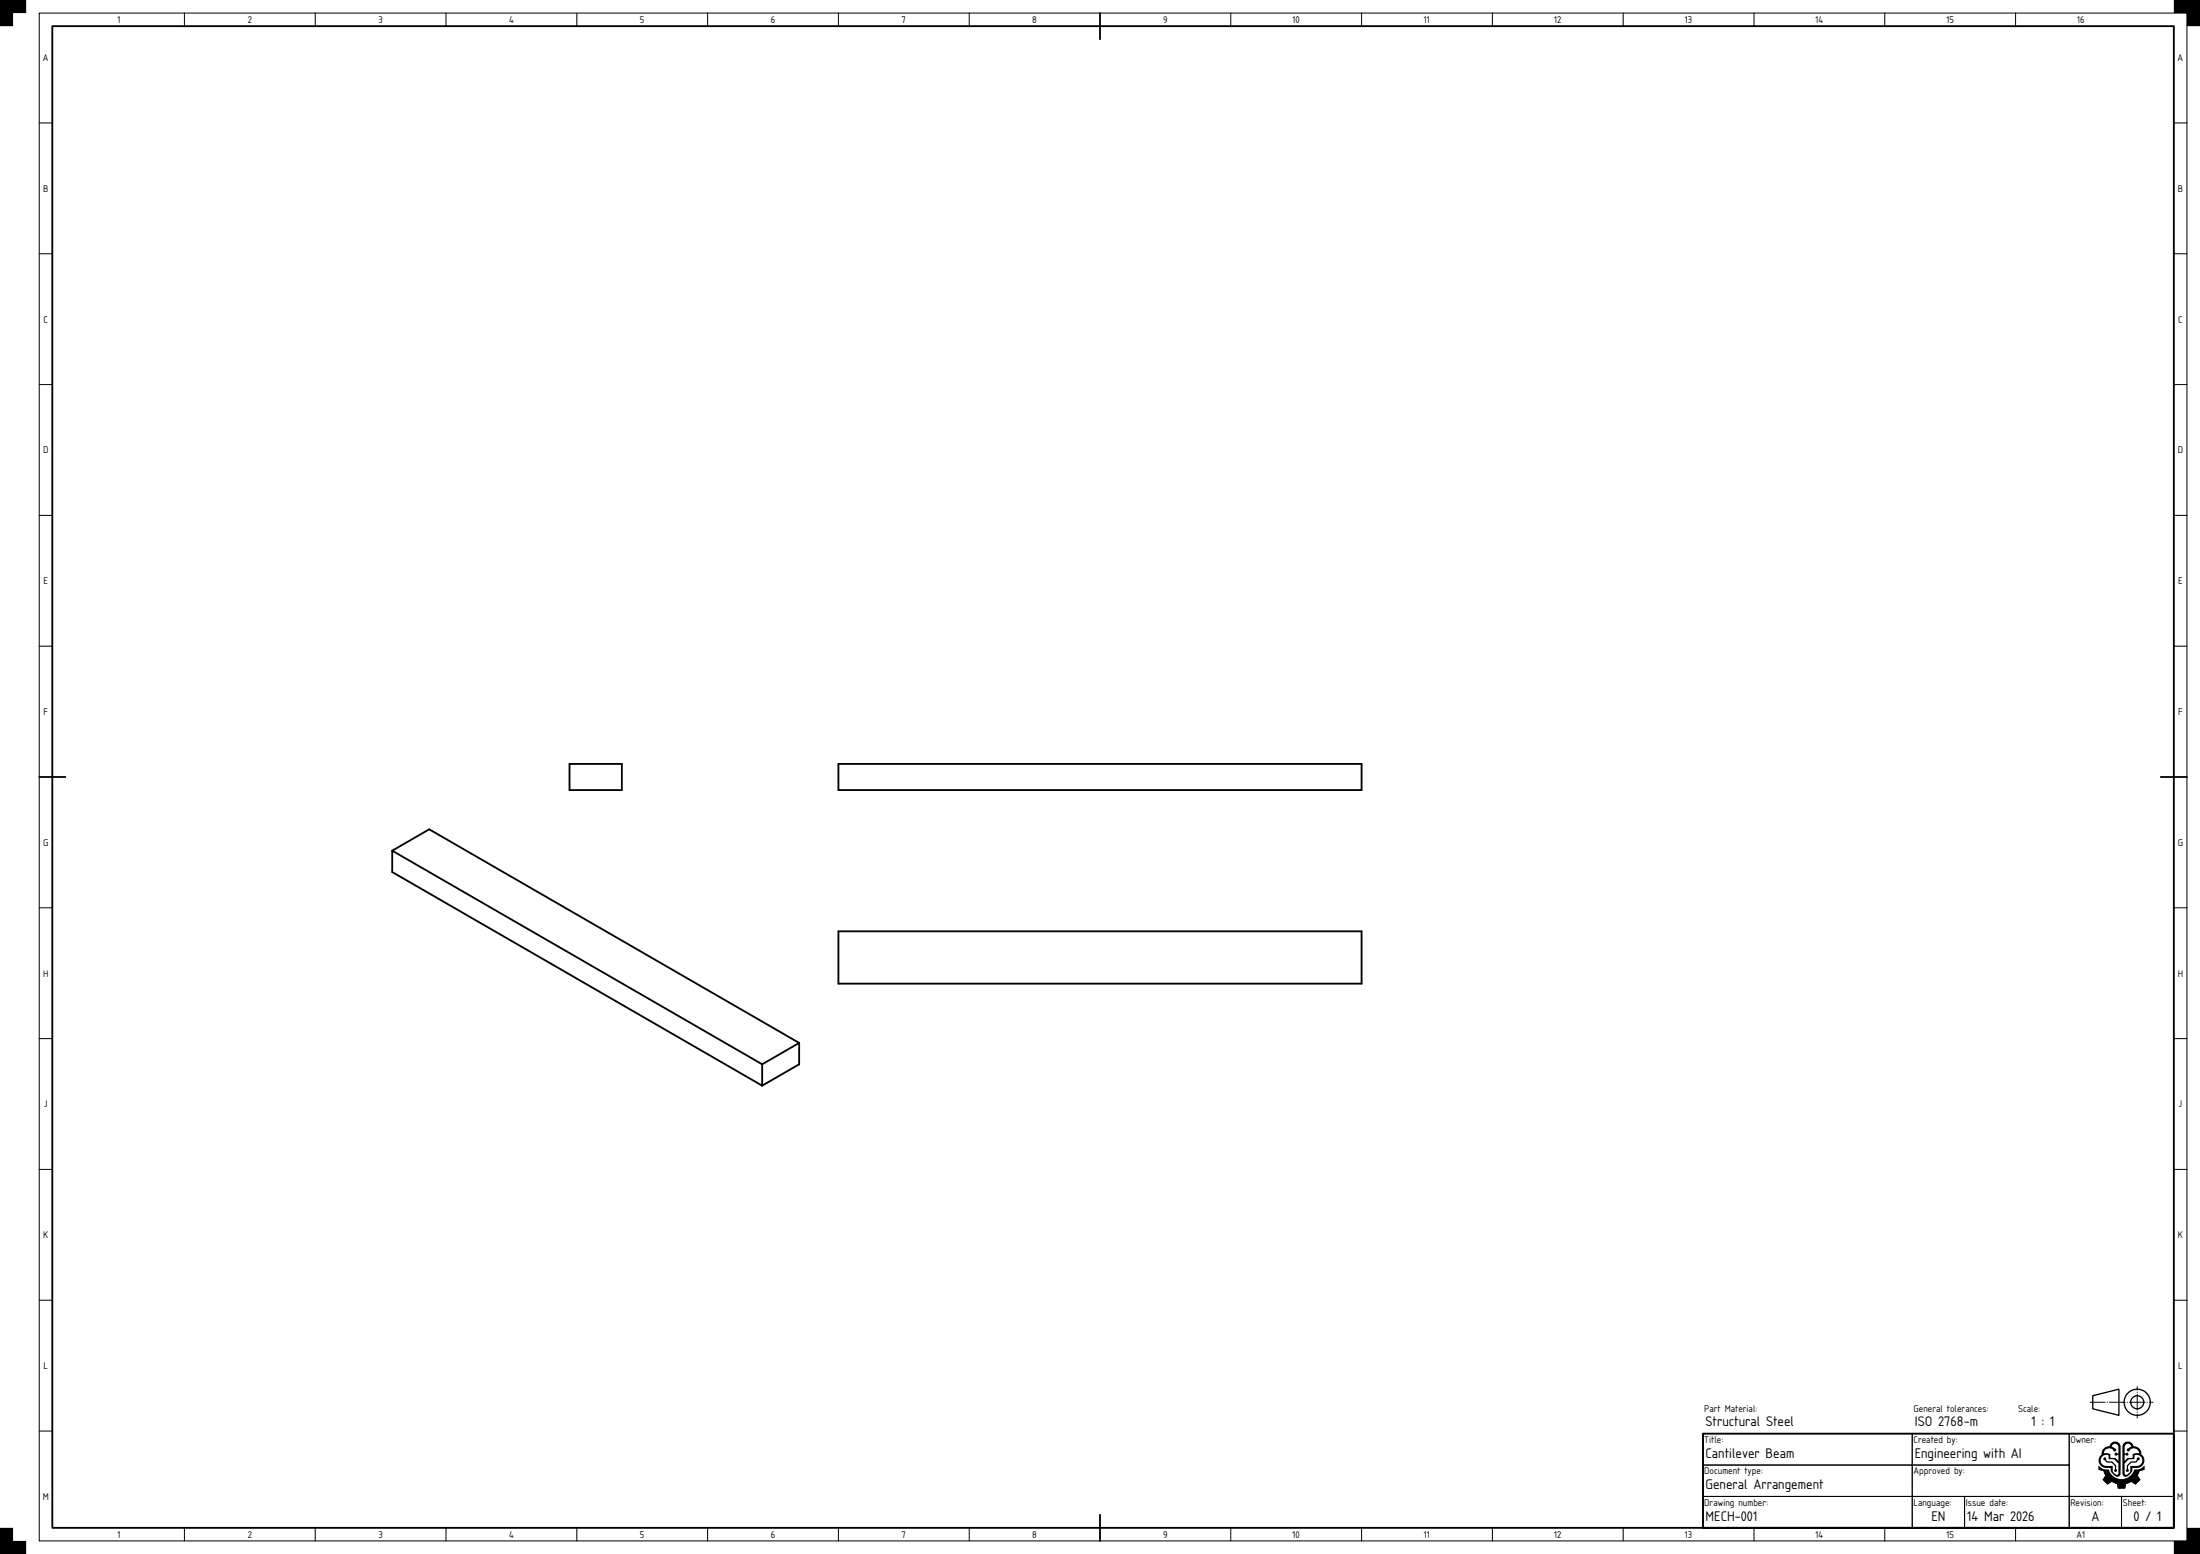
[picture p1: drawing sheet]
<svg xmlns="http://www.w3.org/2000/svg" width="841mm" height="594mm" viewBox="0 0 841 594" stroke-linecap="round" stroke-linejoin="round" font-family="sans-serif">
<path d="M20 10h811v574h-811zM420.5 5v10M15 297h10M826 297h10M651 548h180v36h-180zM420.5 579v10" fill="none" stroke="#000" stroke-width=".7"/>
<g fill="none" stroke="#000" stroke-width=".38">
<path d="M15 5h821v584h-821zM70.5 5v5M120.5 5v5M170.5 5v5M220.5 5v5M270.5 5v5M320.5 5v5M370.5 5v5M470.5 5v5M520.5 5v5M570.5 5v5M620.5 5v5"/>
<path d="M670.5 5v5M720.5 5v5M770.5 5v5M15 47h5M831 47h5M15 97h5M831 97h5M15 147h5M831 147h5M15 197h5M831 197h5M15 247h5"/>
<path d="M831 247h5M15 347h5M831 347h5M15 397h5M831 397h5M15 447h5M831 447h5M15 497h5M831 497h5M15 547h5M651 548h80v12h-80zM731 548h60v12h-60z"/>
<path d="M791 548h40v24h-40zM831 547h5M651 572h80v12h-80zM651 560h80v12h-80zM731 572h20v12h-20zM731 560h60v12h-60zM751 572h40v12h-40zM791 572h20v12h-20zM811 572h20v12h-20zM70.5 584v5M120.5 584v5M170.5 584v5"/>
<path d="M220.5 584v5M270.5 584v5M320.5 584v5M370.5 584v5M470.5 584v5M520.5 584v5M570.5 584v5M620.5 584v5M670.5 584v5M720.5 584v5M770.5 584v5"/>
</g>
<path d="M0 0h10v5h-5v5h-5zM831 0h10v10h-5v-5h-5zM0 584h5v5h5v5h-10zM831 589h5v-5h5v10h-10z" fill="#000"/>
<g fill="none" stroke="#000" stroke-width=".5">
<path d="M800 533.5l10-2.5v10l-10-2.5z"/>
<circle cx="817" cy="536" r="5"/>
<circle cx="817" cy="536" r="2.5"/>
</g>
<path d="M799 536h24" fill="none" stroke="#000" stroke-width=".38" stroke-dasharray="6 .7 .1 .7" stroke-dashoffset=".2"/>
<path d="M817 542v-12" fill="none" stroke="#000" stroke-width=".38" stroke-dasharray="6 .7 .1 .7" stroke-dashoffset="4.6"/>
<g fill="#000">
<path d="M804.3 553.6l-.8 1.1-.1 1.3a2.94 2.94 0 0 0-.8 3.6 2.94 2.94 0 0 0 3.4 1.5h.8a3.2 3.2 0 0 0 2.9 3.3l.6-.3a21 21 0 0 0 .4-7.5v-3.5a2.21 2.21 0 0 0-2.1-2.1 2.21 2.21 0 0 0-2.3 1.8l-1.1 .2zM804.7 554.4a2.18 2.18 0 0 1 3.6 .4 .69 .69 0 0 0 .6-.8 .69 .69 0 0 0-.8-.6l-.7-.4a1.31 1.31 0 0 1 1.7-1 1.31 1.31 0 0 1 .7 1.8v1.8h-.4a.58 .58 0 0 0-1 0l-.1 .4 .5 .4 1-.3v2.3l-1.1-1.1h-2v-.8a.94 .94 0 0 0-.3-.9 .94 .94 0 0 0-1-.2l-1.2 .1zM803.5 556.9a2.14 2.14 0 0 1 2.5-.6l.1 1.5h2.1l1.6 1.7v3.4a.65 .65 0 0 1-.3 .7 .65 .65 0 0 1-.7 0l-1.2-1.1v-2.2h-1.3a2.3 2.3 0 0 1-2.7-.6 2.3 2.3 0 0 1-.1-2.8zM804.2 557.3l-.1 .6 1.2 1.2h1.9l1.3 1.3v1.1l-.3 .7 .4 .4h.3a.58 .58 0 0 0 .4-.5 .58 .58 0 0 0-.4-.6v-1.3l-1.5-1.6h-1.8l-.5-.7-.1-.6zM802.2 560.2a1.36 1.36 0 0 0 .4 1.7l.2 .1a1.59 1.59 0 0 1 1.8 1.5l.2 .5-1 1.6 1.9 1.9 1.6-1.1 1.1 .5a1.79 1.79 0 0 1 1.2 2.1h2.4a.59 .59 0 0 0 .5-.3 .59 .59 0 0 0 .1-.6 1.37 1.37 0 0 1 1.5-1.4l.6-.3 1.6 1.1 1.1-1a.95 .95 0 0 0 .7-.8 .95 .95 0 0 0-.5-1l-.4-.7a2.4 2.4 0 0 1 2.5-2.2v-1.6a4.6 4.6 0 0 1-3.8 1.7 5.1 5.1 0 0 1-5 3.5 5.1 5.1 0 0 1-4.8-3.6 3.9 3.9 0 0 1-3.9-1.6z" fill-rule="evenodd"/>
<path d="M811.9 551.6a2.36 2.36 0 0 1 3.8 1.2 3.1 3.1 0 0 1 3 3.2 2.94 2.94 0 0 1 .7 3.6 2.94 2.94 0 0 1-3.4 1.5h-.9a3.2 3.2 0 0 1-2.8 3.3l-.6-.3a21 21 0 0 1-.4-7.5v-3.8zM812.5 552.3l-.3 .7v2.6h.4a.58 .58 0 0 1 1 0l.1 .4-.5 .4-1-.3v2.3l1.1-1.1h2v-.8a.94 .94 0 0 1 .3-.9 .94 .94 0 0 1 .9-.2l1.3 .1a2.14 2.14 0 0 0-1.8-1.9 2.14 2.14 0 0 0-2.3 1.2 .69 .69 0 0 1-.6-.8 .69 .69 0 0 1 .8-.6l.7-.4a1.18 1.18 0 0 0-.8-1.1 1.18 1.18 0 0 0-1.3 .4zM813.8 557.8l-1.6 1.7v3.4a.65 .65 0 0 0 .2 .7 .65 .65 0 0 0 .8 0l1.1-1.1 .1-2.2h1.3a2.27 2.27 0 0 0 2.8-.8 2.27 2.27 0 0 0-.3-2.9 2.13 2.13 0 0 0-2.3-.3v1.5zM814.6 558.6h1.8l.5-.7 .1-.6 .5-.2a.59 .59 0 0 1 .4 .4 .59 .59 0 0 1-.2 .6l-.4 .1-.6 .9h-1.9l-1.3 1.3v1.1l.3 .7-.4 .4h-.3a.58 .58 0 0 1-.4-.5 .58 .58 0 0 1 .3-.6v-1.3zM802.2 560.2a4.6 4.6 0 0 0 3.9 1.7 5.1 5.1 0 0 0 5 3.5 5.1 5.1 0 0 0 4.8-3.6 3.9 3.9 0 0 0 3.8-1.6 1.36 1.36 0 0 1-.3 1.7l-.2 .1a1.59 1.59 0 0 0-1.8 1.5l-.3 .5 1.1 1.6-1.9 1.9-1.6-1.1-1.1 .5a1.79 1.79 0 0 0-1.2 2.1h-2.4a.59 .59 0 0 1-.5-.3 .59 .59 0 0 1-.1-.6 1.37 1.37 0 0 0-1.5-1.4l-.6-.3-1.6 1.1-1.1-1a.95 .95 0 0 1-.7-.8 .95 .95 0 0 1 .5-1l.4-.7a2.4 2.4 0 0 0-2.5-2.2z" fill-rule="evenodd"/>
</g>
<path d="M320.5 292h200v10h-200z" fill-rule="evenodd" fill="#fff"/>
<path d="M320.5 292h200v10h-200z" fill="none" stroke="#000" stroke-width=".7"/>
<path d="M217.7 292h20v10h-20z" fill-rule="evenodd" fill="#fff"/>
<path d="M217.7 292h20v10h-20z" fill="none" stroke="#000" stroke-width=".7"/>
<path d="M320.5 356h200v20h-200z" fill-rule="evenodd" fill="#fff"/>
<path d="M320.5 356h200v20h-200z" fill="none" stroke="#000" stroke-width=".7"/>
<g fill="#fff">
<path d="M149.9 325.2l14.2-8.2 141.4 81.6v8.2l-14.1 8.2-141.5-81.7z" fill-rule="evenodd"/>
<path d="M149.9 325.2l14.2-8.2 141.4 81.6-14.1 8.2z" fill-rule="evenodd"/>
<path d="M149.9 325.2l141.5 81.6v8.2l-141.5-81.7z" fill-rule="evenodd"/>
<path d="M291.4 406.8l14.1-8.2v8.2l-14.1 8.2z" fill-rule="evenodd"/>
</g>
<path d="M149.9 325.2v8.1l141.5 81.7M149.9 325.2l14.2-8.2 141.4 81.6M149.9 325.2l141.5 81.6M305.5 398.6v8.2l-14.1 8.2M305.5 398.6l-14.1 8.2M291.4 406.8v8.2" fill="none" stroke="#000" stroke-width=".7"/>
<g font-size="5">
<text x="652" y="545.2">Structural Steel</text>
<text x="732" y="545.2">ISO 2768-m</text>
<text x="776.6" y="545.2">1 : 1</text>
<text x="652" y="557.2">Cantilever Beam</text>
<text x="732" y="557.2">Engineering with AI</text>
<text x="652" y="569.2">General Arrangement</text>
<text x="652" y="581.2">MECH-001</text>
<text x="738.3" y="581.2">EN</text>
<text x="752" y="581.2">14 Mar 2026</text>
<text x="799.5" y="581.2">A</text>
<text x="815.6" y="581.2">0 / 1</text>
</g>
<g font-size="3.5">
<text x="44.9" y="8.8">1</text>
<text x="94.7" y="8.8">2</text>
<text x="144.7" y="8.8">3</text>
<text x="194.6" y="8.8">4</text>
<text x="244.6" y="8.8">5</text>
<text x="294.6" y="8.8">6</text>
<text x="344.7" y="8.8">7</text>
<text x="394.6" y="8.8">8</text>
<text x="444.6" y="8.8">9</text>
<text x="494.1" y="8.8">10</text>
<text x="544.3" y="8.8">11</text>
<text x="594.1" y="8.8">12</text>
<text x="644.1" y="8.8">13</text>
<text x="694" y="8.8">14</text>
<text x="744" y="8.8">15</text>
<text x="794" y="8.8">16</text>
<text x="16.4" y="23.3">A</text>
<text x="832.4" y="23.3">A</text>
<text x="16.5" y="73.3">B</text>
<text x="832.5" y="73.3">B</text>
<text x="16.6" y="123.3">C</text>
<text x="832.6" y="123.3">C</text>
<text x="16.5" y="173.3">D</text>
<text x="832.5" y="173.3">D</text>
<text x="16.6" y="223.3">E</text>
<text x="832.6" y="223.3">E</text>
<text x="16.6" y="273.3">F</text>
<text x="832.6" y="273.3">F</text>
<text x="16.5" y="323.3">G</text>
<text x="832.5" y="323.3">G</text>
<text x="16.5" y="373.3">H</text>
<text x="832.5" y="373.3">H</text>
<text x="16.8" y="423.3">J</text>
<text x="832.8" y="423.3">J</text>
<text x="16.5" y="473.3">K</text>
<text x="832.5" y="473.3">K</text>
<text x="16.6" y="523.3">L</text>
<text x="832.6" y="523.3">L</text>
<text x="651.5" y="539.6">Part Material:</text>
<text x="731.5" y="539.6">General tolerances:</text>
<text x="771.5" y="539.6">Scale:</text>
<text x="651.5" y="551.6">Title:</text>
<text x="731.5" y="551.6">Created by:</text>
<text x="791.5" y="551.6">Owner:</text>
<text x="651.5" y="563.6">Document type:</text>
<text x="731.5" y="563.6">Approved by:</text>
<text x="16.3" y="573.3">M</text>
<text x="651.5" y="575.6">Drawing number:</text>
<text x="731.5" y="575.6">Language:</text>
<text x="751.5" y="575.6">Issue date:</text>
<text x="791.5" y="575.6">Revision:</text>
<text x="811.5" y="575.6">Sheet:</text>
<text x="832.3" y="573.3">M</text>
<text x="44.9" y="587.8">1</text>
<text x="94.7" y="587.8">2</text>
<text x="144.7" y="587.8">3</text>
<text x="194.6" y="587.8">4</text>
<text x="244.6" y="587.8">5</text>
<text x="294.6" y="587.8">6</text>
<text x="344.7" y="587.8">7</text>
<text x="394.6" y="587.8">8</text>
<text x="444.6" y="587.8">9</text>
<text x="494.1" y="587.8">10</text>
<text x="544.3" y="587.8">11</text>
<text x="594.1" y="587.8">12</text>
<text x="644.1" y="587.8">13</text>
<text x="694" y="587.8">14</text>
<text x="744" y="587.8">15</text>
<text x="793.8" y="587.8">A1</text>
</g>
</svg>
